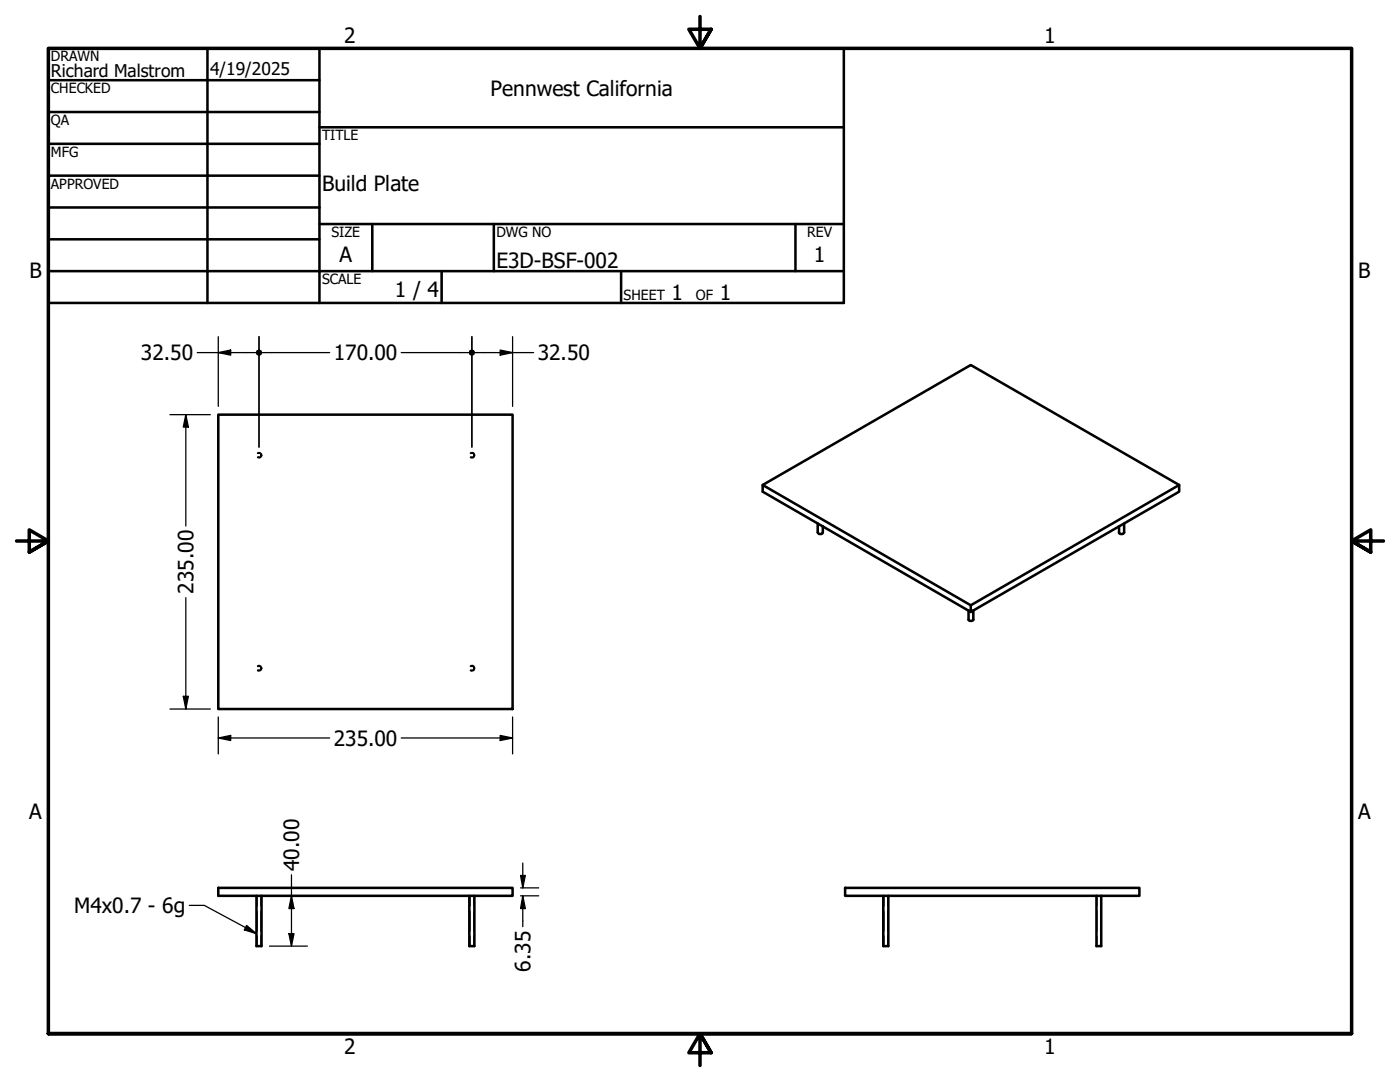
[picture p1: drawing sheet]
<svg xmlns="http://www.w3.org/2000/svg" width="279mm" height="216mm" viewBox="0 0 279 216" stroke-linecap="round" stroke-linejoin="round" font-family="sans-serif">
<!-- layer: Hidden Narrow (ANSI) -->
<g fill="none" stroke="#000" stroke-width=".25">
<path d="M51.5 90.5a.39 .39 0 0 1 .6 .3 .39 .39 0 0 1-.6 .4M94 90.5a.41 .41 0 0 1 .6 .3 .41 .41 0 0 1-.6 .4M51.5 133a.37 .37 0 0 1 .6 .3 .37 .37 0 0 1-.6 .4M94 133a.4 .4 0 0 1 .5 .1 .4 .4 0 0 1 0 .5 .4 .4 0 0 1-.5 .1M51.3 178.8v2M52.1 178.8v2M93.8 178.8v2M94.6 178.8v2M176.4 178.8v2M177.2 178.8v2M218.9 178.8v2M219.7 178.8v2"/>
<path d="M51.3 181.8v4M51.3 186.8v2M52.1 181.8v4M52.1 186.8v2M93.8 181.8v4M93.8 186.8v2M94.6 181.8v4M94.6 186.8v2M176.4 181.8v4M176.4 186.8v2M177.2 181.8v4M177.2 186.8v2"/>
<path d="M218.9 181.8v4M218.9 186.8v2M219.7 181.8v4M219.7 186.8v2"/>
</g>
<!-- layer: Visible (ANSI) -->
<path d="M43.6 82.7h58.7v58.8h-58.7zM152.2 96.8l41.5 24M235.3 96.8l-41.6 24v1.3l-41.5-24v-1.3l41.5-24 41.6 24v1.3l-41.6 24M163.2 104.5v1.7a.57 .57 0 0 0 .5 .4 .57 .57 0 0 0 .5-.4v-1.2M224.3 104.5v1.7a.57 .57 0 0 1-.5 .4 .57 .57 0 0 1-.5-.4v-1.2M193.3 121.8v1.8a.57 .57 0 0 0 .9 0v-1.8M43.6 177.2h58.7v1.6h-58.7zM51.2 178.8v10h1v-10M93.7 178.8v10h1v-10M168.7 177.2h58.7v1.6h-58.7zM176.3 178.8v10h1v-10M218.8 178.8v10h1v-10" fill="none" stroke="#000" stroke-width=".51"/>
<!-- layer: Hidden (ANSI) -->
<path d="M51.4 90.4a.49 .49 0 0 1 .8 .4 .49 .49 0 0 1-.8 .4M93.9 90.4a.49 .49 0 0 1 .8 .4 .49 .49 0 0 1-.8 .4M51.4 132.9a.51 .51 0 0 1 .8 .4 .51 .51 0 0 1-.8 .5M93.9 132.9a.51 .51 0 0 1 .8 .4 .51 .51 0 0 1-.8 .5" fill="none" stroke="#000" stroke-width=".38"/>
<!-- layer: Border (ANSI) -->
<path d="M139.7 3.3v6.4l-2.2-3.9h4.4l-2.2 3.9 2.2-3.9M3.3 107.9h6.4l-3.9-2.2v4.5l3.9-2.3-3.9 2.3M276.1 107.9h-6.4l3.9-2.2v4.5l-3.9-2.3 3.9 2.3M9.7 206.2v-196.5h260v196.5h-260h260M141.9 210.1l-2.2-3.9 2.2 3.9h-4.4l2.2-3.9v6.4" fill="none" stroke="#000" stroke-width=".7"/>
<!-- layer: Title (ANSI) -->
<g fill="none" stroke="#000" stroke-width=".51">
<path d="M9.7 9.7h158.7v50.8h-158.7zM9.7 16h54.1M41.4 9.7v50.8M63.8 9.7v50.8M9.7 22.4h54.1M9.7 28.7h54.1M9.7 35.1h54.1M63.8 25.4h104.6M9.7 41.4h54.1M9.7 47.8h54.1M9.7 54.1h158.7M63.8 44.7h104.6"/>
<path d="M74.3 44.7v9.4M88.1 54.1v6.4M98.6 44.7v9.4M124 54.1v6.4M158.7 44.7v9.4"/>
</g>
<!-- layer: Dimension (ANSI) -->
<g fill="none" stroke="#000" stroke-width=".25">
<path d="M39.4 70.4h11.7M43.6 70.4l2.4-.6v1.1zM43.6 67.2v13.9M51.7 67.2v22M52.3 70.4h13.5M80.1 70.4h13.4M94.2 67.2v22M94.8 70.4h11.7M99.8 69.8l2.5 .6-2.5 .5zM102.3 67.2v13.9M33.9 82.7h8.1M37.1 82.7l.5 2.5h-1z"/>
<path d="M37.1 82.7v22.3M37.1 119.3v22.2M36.6 138.9h1l-.5 2.6zM33.9 141.5h8.1M43.6 147.3l2.4-.6v1.1zM43.6 147.3h22.2M43.6 143.1v7.3M80.1 147.3h22.2M99.8 146.7l2.5 .6-2.5 .5zM102.3 143.1v7.3M53.8 178.8h7.5M58.2 178.8l.5 2.5h-1z"/>
<path d="M58.2 174.6v14.2M103.9 174.7h.9l-.5 2.5zM103.9 177.2h3.6M103.9 178.8h3.6M104.3 178.8l.5 2.5h-.9zM104.3 172.2v5M104.3 178.8v6.1M53.8 188.8h7.5M57.7 186.3h1l-.5 2.5z"/>
</g>
<g fill="#000">
<path d="M43.6 70.4l2.4-.6v1.1zM99.8 69.8l2.5 .6-2.5 .5zM37.1 82.7l.5 2.5h-1zM36.6 138.9h1l-.5 2.6zM43.6 147.3l2.4-.6v1.1zM99.8 146.7l2.5 .6-2.5 .5zM103.9 174.7h.9l-.5 2.5zM57.7 186.3h1l-.5 2.5zM58.2 178.8l.5 2.5h-1zM104.3 178.8l.5 2.5h-.9z"/>
<circle cx="51.7" cy="70.4" r=".63"/>
<circle cx="94.2" cy="70.4" r=".63"/>
</g>
<!-- layer: Symbol (ANSI) -->
<path d="M37.8 180.7h3l10.4 5.6M49.2 184.7l2 1.6-2.4-.8z" fill="none" stroke="#000" stroke-width=".25"/>
<path d="M49.2 184.7l2 1.6-2.4-.8z" fill="#000"/>
<g font-size="4.2">
<text x="68.7" y="8.6">2</text>
<text x="208.4" y="8.6">1</text>
<text x="97.9" y="19.1">Pennwest California</text>
<text x="64.3" y="38.2">Build Plate</text>
<text x="67.8" y="52.2">A</text>
<text x="99.1" y="53.5">E3D-BSF-002</text>
<text x="162.4" y="52.2">1</text>
<text x="5.9" y="55.5">B</text>
<text x="78.8" y="59.3">1 / 4</text>
<text x="134" y="59.9">1</text>
<text x="143.6" y="59.9">1</text>
<text x="271.1" y="55.5">B</text>
<text x="28.1" y="71.9">32.50</text>
<text x="66.6" y="71.9">170.00</text>
<text x="107.3" y="71.9">32.50</text>
<text x="38.6" y="118.4" transform="rotate(-90 38.6 118.4)">235.00</text>
<text x="66.6" y="148.8">235.00</text>
<text x="5.8" y="163.4">A</text>
<text x="271" y="163.4">A</text>
<text x="59.7" y="173.8" transform="rotate(-90 59.7 173.8)">40.00</text>
<text x="14.8" y="182.2">M4x0.7 - 6g</text>
<text x="105.9" y="193.9" transform="rotate(-90 105.9 193.9)">6.35</text>
<text x="68.7" y="210.3">2</text>
<text x="208.4" y="210.3">1</text>
</g>
<g font-size="3.5">
<text x="10.2" y="15.4">Richard Malstrom</text>
<text x="41.9" y="14.9">4/19/2025</text>
</g>
<g font-size="2.8">
<text x="10.2" y="12.2">DRAWN</text>
<text x="10.2" y="18.6">CHECKED</text>
<text x="10.2" y="25">QA</text>
<text x="64.3" y="27.9">TITLE</text>
<text x="10.2" y="31.3">MFG</text>
<text x="10.2" y="37.7">APPROVED</text>
<text x="66.2" y="47.3">SIZE</text>
<text x="99.1" y="47.3">DWG NO</text>
<text x="161.1" y="47.2">REV</text>
<text x="64.3" y="56.7">SCALE</text>
<text x="124.5" y="59.9">SHEET</text>
<text x="138.9" y="59.9">OF</text>
</g>
</svg>
